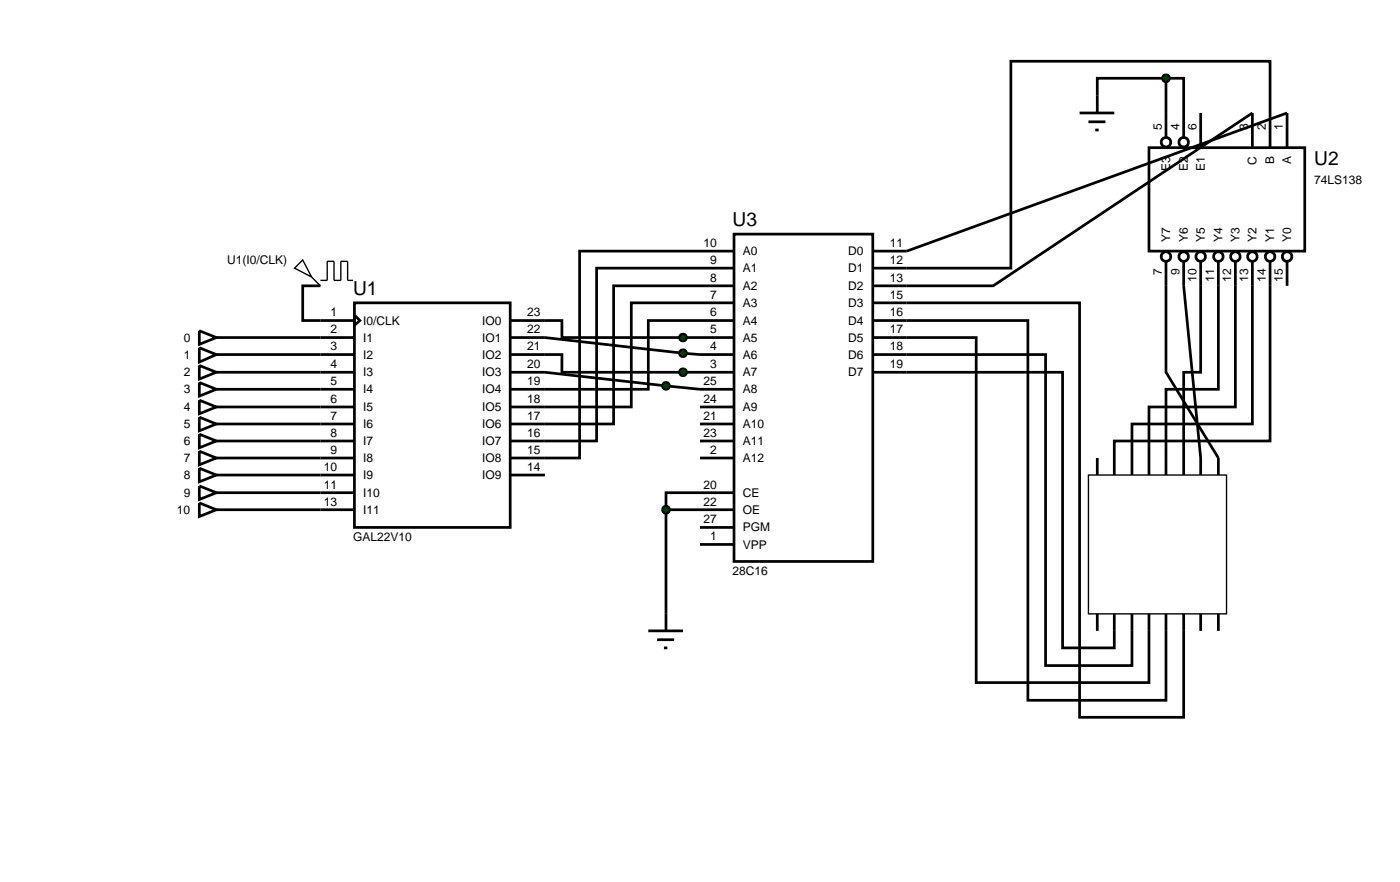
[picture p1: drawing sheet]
<svg xmlns="http://www.w3.org/2000/svg" width="206mm" height="130mm" viewBox="0 0 206 130" stroke-linecap="round" stroke-linejoin="round" font-family="sans-serif">
<g fill="none" stroke="#000" stroke-width=".4">
<path d="M171.4 11.5h-10.1v2.5M171.4 11.5h2.6v5.1M171.4 11.5v5.1M184.1 16.6l-38.1 25.4h-17.7M186.7 16.6v-7.6h-38.1v30.4h-20.3M189.2 16.6l-55.9 20.3h-5M107.9 34.4h20.4v48.1h-20.4zM107.9 36.9h-22.7v30.4h-10.2M107.9 39.4h-20.2v25.4h-12.7M34.4 49.6h17.7M34.4 54.7h17.7M34.4 52.1h17.7"/>
<path d="M34.4 57.2h17.7M34.4 59.8h17.7M47.1 42h-2.6v5.1h7.6M52.1 44.5h22.9v33h-22.9zM52.1 46.3l.8 .8-.8 .7zM75 47.1h7.6v2.5h25.3M75 52.1h7.6v2.6h25.3M75 54.7h5.1l22.8 2.5h5M75 49.6h5.1l20.3 2.3 2.5 .2h5M102.9 59.8h5M107.9 42h-17.7v20.3h-15.2M107.9 44.5h-15.1v15.3h-17.8"/>
<path d="M107.9 47.1h-12.6v10.1h-20.3M128.3 54.7h27.9v40.5h7.6v-5M128.3 52.1h25.4v45.7h12.7v-7.6M128.3 49.6h15.2v50.7h25.4v-10.1M128.3 47.1h22.8v55.8h20.3v-12.7M128.3 44.5h30.4v60.9h15.3v-15.2M171.4 42v12.7l7.7 12.6v2.5M174 42l2.5 25.3v2.5M176.5 42v12.7h-2.5v15.1M179.1 42v15.2h-7.7v12.6M181.6 42v17.8h-12.7v10M184.1 42v20.3h-17.7v7.5"/>
<path d="M186.7 42v22.8h-22.9v5M34.4 74.9h17.7M34.4 62.3h17.7M34.4 64.8h17.7M34.4 67.3h17.7M34.4 69.8h17.7M34.4 72.4h17.7M75 69.8h5.1M97.9 74.9h10M97.9 74.9v17.8M102.9 62.3h5M102.9 64.8h5"/>
<path d="M102.9 67.3h5M102.9 77.5h5M107.9 72.4h-10v2.5M161.3 67.3v2.5M95.3 92.7h5.1M96.6 94h2.5M97.6 95.2h.5M102.9 80h5M161.3 90.2v2.5M176.5 90.2v2.5M179.1 90.2v2.5"/>
</g>
<path d="M160 69.8h20.3v20.4h-20.3z" fill="none" stroke="#000" stroke-width=".2"/>
<path d="M97.5 74.6l.4-.2-.5 .5zM97.9 74.4l.4 .2 .1 .3zM98.4 74.9l-.2 .4-.3 .1zM97.4 74.9l.5 .5-.3-.1z" fill="#004000" stroke="#000" stroke-width=".4"/>
<path d="M97.4 74.9l.5-.5 .5 .5-.5 .5z" fill="#004000"/>
<g fill="none" stroke="#000" stroke-width=".4">
<path d="M158.7 16.6h5.1M160 17.9h2.5M161 19.1h.5M161.3 14v2.6M171.4 16.6v3.5M174 16.6v3.5M176.5 16.6v5.1M184.1 16.6v5.1M186.7 16.6v5.1M189.2 16.6v5.1M168.9 21.7h22.9v15.2h-22.9zM171.4 38.4v3.6"/>
<path d="M174 38.4v3.6M176.5 38.4v3.6M179.1 38.4v3.6M181.6 38.4v3.6M184.1 38.4v3.6M186.7 38.4v3.6M189.2 38.4v3.6"/>
<circle cx="171.4" cy="37.7" r=".7"/>
<circle cx="171.4" cy="20.9" r=".7"/>
<circle cx="174" cy="37.7" r=".7"/>
<circle cx="174" cy="20.9" r=".7"/>
<circle cx="176.5" cy="37.7" r=".7"/>
<circle cx="179.1" cy="37.7" r=".7"/>
<circle cx="181.6" cy="37.7" r=".7"/>
<circle cx="184.1" cy="37.7" r=".7"/>
<circle cx="186.7" cy="37.7" r=".7"/>
<circle cx="189.2" cy="37.7" r=".7"/>
</g>
<g fill="#004000" stroke="#000" stroke-width=".4">
<path d="M171 11.2l.4-.2-.5 .5zM171.4 11l.3 .1 .2 .4zM171.4 12l.5-.5-.1 .3zM170.9 11.5l.5 .5-.4-.2z"/>
<path d="M97.5 56.4l.4-.2-.5 .5zM97.9 56.2l.3 .1 .2 .4zM98.4 56.7l-.1 .3-.4 .2zM97.4 56.7l.5 .5-.4-.2z"/>
<path d="M100.1 49.2l.3-.1-.5 .5zM100.4 49.1l.3 .1 .2 .4zM100.9 49.6l-.2 .4-.3 .1zM99.9 49.6l.5 .5-.4-.2z"/>
<path d="M100.1 51.5l.3-.1-.5 .5zM100.4 51.4l.3 .1 .2 .4zM100.4 52.4l.5-.5-.2 .4zM99.9 51.9l.5 .5-.4-.2z"/>
<path d="M100.1 54.3l.3-.1-.5 .5zM100.4 54.2l.3 .1 .2 .4zM100.4 55.2l.5-.5-.2 .4zM99.9 54.7l.5 .5-.3-.1z"/>
</g>
<g fill="#004000">
<path d="M171.4 11l.5 .5-.5 .5-.5-.5z"/>
<path d="M97.4 56.7l.5-.5 .5 .5-.5 .5z"/>
<path d="M99.9 49.6l.5-.5 .5 .5-.5 .5z"/>
<path d="M100.4 51.4l.5 .5-.5 .5-.5-.5z"/>
<path d="M99.9 54.7l.5-.5 .5 .5-.5 .5z"/>
</g>
<path d="M44.5 38.2l1.3 2.5-2.5-1.3zM45.8 40.7l1.3 1.3M47.1 41.2h1v-2.8h1v2.8h1v-2.8h1v2.8h.8" fill="none" stroke="#000" stroke-width=".2"/>
<g fill="none" stroke="#000" stroke-width=".4">
<path d="M29.3 48.6l2.5 1-2.5 1zM29.3 51.1l2.5 1-2.5 1.1zM29.3 53.7l2.5 1-2.5 1zM29.3 56.2l2.5 1-2.5 1zM29.3 58.8l2.5 1-2.5 1zM31.8 49.6h2.6M31.8 52.1h2.6M31.8 54.7h2.6M31.8 57.2h2.6M31.8 59.8h2.6M29.3 61.3l2.5 1-2.5 1zM29.3 63.8l2.5 1-2.5 1z"/>
<path d="M29.3 66.3l2.5 1-2.5 1zM29.3 68.8l2.5 1-2.5 1zM29.3 71.4l2.5 1-2.5 1zM29.3 73.9l2.5 1-2.5 1zM31.8 62.3h2.6M31.8 64.8h2.6M31.8 67.3h2.6M31.8 69.8h2.6M31.8 72.4h2.6M31.8 74.9h2.6"/>
</g>
<g font-size="2.8">
<text x="193.2" y="24.3">U2</text>
<text x="107.7" y="33.3">U3</text>
<text x="51.9" y="43.4">U1</text>
</g>
<g font-size="1.8">
<text x="170.8" y="19.1" transform="rotate(-90 170.8 19.1)">5</text>
<text x="173.4" y="19.1" transform="rotate(-90 173.4 19.1)">4</text>
<text x="175.9" y="19.1" transform="rotate(-90 175.9 19.1)">6</text>
<text x="183.5" y="19.1" transform="rotate(-90 183.5 19.1)">3</text>
<text x="186.1" y="19.1" transform="rotate(-90 186.1 19.1)">2</text>
<text x="188.6" y="19.1" transform="rotate(-90 188.6 19.1)">1</text>
<text x="172" y="25.1" transform="rotate(-90 172 25.1)">E3</text>
<text x="174.6" y="25.1" transform="rotate(-90 174.6 25.1)">E2</text>
<text x="177.1" y="25.1" transform="rotate(-90 177.1 25.1)">E1</text>
<text x="184.7" y="24.2" transform="rotate(-90 184.7 24.2)">C</text>
<text x="187.3" y="24.1" transform="rotate(-90 187.3 24.1)">B</text>
<text x="189.8" y="24.1" transform="rotate(-90 189.8 24.1)">A</text>
<text x="193.2" y="27.1">74LS138</text>
<text x="172" y="35.6" transform="rotate(-90 172 35.6)">Y7</text>
<text x="174.6" y="35.6" transform="rotate(-90 174.6 35.6)">Y6</text>
<text x="177.1" y="35.6" transform="rotate(-90 177.1 35.6)">Y5</text>
<text x="179.7" y="35.6" transform="rotate(-90 179.7 35.6)">Y4</text>
<text x="182.2" y="35.6" transform="rotate(-90 182.2 35.6)">Y3</text>
<text x="184.7" y="35.6" transform="rotate(-90 184.7 35.6)">Y2</text>
<text x="187.3" y="35.6" transform="rotate(-90 187.3 35.6)">Y1</text>
<text x="189.8" y="35.6" transform="rotate(-90 189.8 35.6)">Y0</text>
<text x="33.4" y="38.8">U1(I0/CLK)</text>
<text x="103.4" y="36.3">10</text>
<text x="104.4" y="38.8">9</text>
<text x="104.4" y="41.4">8</text>
<text x="109.2" y="37.5">A0</text>
<text x="109.2" y="40">A1</text>
<text x="124.7" y="37.5">D0</text>
<text x="124.7" y="40">D1</text>
<text x="130.8" y="36.3">11</text>
<text x="130.8" y="38.8">12</text>
<text x="130.8" y="41.4">13</text>
<text x="170.8" y="40.4" transform="rotate(-90 170.8 40.4)">7</text>
<text x="173.4" y="40.4" transform="rotate(-90 173.4 40.4)">9</text>
<text x="175.9" y="41.4" transform="rotate(-90 175.9 41.4)">10</text>
<text x="178.5" y="41.4" transform="rotate(-90 178.5 41.4)">11</text>
<text x="181" y="41.4" transform="rotate(-90 181 41.4)">12</text>
<text x="183.5" y="41.4" transform="rotate(-90 183.5 41.4)">13</text>
<text x="186.1" y="41.4" transform="rotate(-90 186.1 41.4)">14</text>
<text x="188.6" y="41.4" transform="rotate(-90 188.6 41.4)">15</text>
<text x="48.6" y="46.5">1</text>
<text x="53.4" y="47.7">I0/CLK</text>
<text x="70.9" y="47.7">IO0</text>
<text x="77.5" y="46.5">23</text>
<text x="104.4" y="43.9">7</text>
<text x="104.4" y="46.5">6</text>
<text x="109.2" y="42.6">A2</text>
<text x="109.2" y="45.1">A3</text>
<text x="109.2" y="47.7">A4</text>
<text x="124.7" y="42.6">D2</text>
<text x="124.7" y="45.1">D3</text>
<text x="124.7" y="47.7">D4</text>
<text x="130.8" y="43.9">15</text>
<text x="130.8" y="46.5">16</text>
<text x="27" y="50.2">0</text>
<text x="27" y="52.7">1</text>
<text x="48.6" y="49">2</text>
<text x="48.6" y="51.5">3</text>
<text x="53.4" y="50.2">I1</text>
<text x="53.4" y="52.7">I2</text>
<text x="70.9" y="50.2">IO1</text>
<text x="70.9" y="52.7">IO2</text>
<text x="77.5" y="49">22</text>
<text x="77.5" y="51.5">21</text>
<text x="104.4" y="49">5</text>
<text x="104.4" y="51.5">4</text>
<text x="109.2" y="50.2">A5</text>
<text x="109.2" y="52.7">A6</text>
<text x="124.7" y="50.2">D5</text>
<text x="124.7" y="52.7">D6</text>
<text x="130.8" y="49">17</text>
<text x="130.8" y="51.5">18</text>
<text x="27" y="55.3">2</text>
<text x="27" y="57.8">3</text>
<text x="48.6" y="54.1">4</text>
<text x="48.6" y="56.6">5</text>
<text x="48.6" y="59.2">6</text>
<text x="53.4" y="55.3">I3</text>
<text x="53.4" y="57.8">I4</text>
<text x="70.9" y="55.3">IO3</text>
<text x="70.9" y="57.8">IO4</text>
<text x="77.5" y="54.1">20</text>
<text x="77.5" y="56.6">19</text>
<text x="77.5" y="59.2">18</text>
<text x="103.4" y="56.6">25</text>
<text x="103.4" y="59.2">24</text>
<text x="104.4" y="54.1">3</text>
<text x="109.2" y="55.3">A7</text>
<text x="109.2" y="57.8">A8</text>
<text x="124.7" y="55.3">D7</text>
<text x="130.8" y="54.1">19</text>
<text x="27" y="60.4">4</text>
<text x="27" y="62.9">5</text>
<text x="27" y="65.4">6</text>
<text x="48.6" y="61.7">7</text>
<text x="48.6" y="64.2">8</text>
<text x="53.4" y="60.4">I5</text>
<text x="53.4" y="62.9">I6</text>
<text x="53.4" y="65.4">I7</text>
<text x="70.9" y="60.4">IO5</text>
<text x="70.9" y="62.9">IO6</text>
<text x="70.9" y="65.4">IO7</text>
<text x="77.5" y="61.7">17</text>
<text x="77.5" y="64.2">16</text>
<text x="103.4" y="61.7">21</text>
<text x="103.4" y="64.2">23</text>
<text x="109.2" y="60.4">A9</text>
<text x="109.2" y="62.9">A10</text>
<text x="109.2" y="65.4">A11</text>
<text x="27" y="67.9">7</text>
<text x="27" y="70.4">8</text>
<text x="47.6" y="69.2">10</text>
<text x="47.6" y="71.8">11</text>
<text x="48.6" y="66.7">9</text>
<text x="53.4" y="67.9">I8</text>
<text x="53.4" y="70.4">I9</text>
<text x="70.9" y="67.9">IO8</text>
<text x="70.9" y="70.4">IO9</text>
<text x="77.5" y="66.7">15</text>
<text x="77.5" y="69.2">14</text>
<text x="103.4" y="71.8">20</text>
<text x="104.4" y="66.7">2</text>
<text x="109.2" y="67.9">A12</text>
<text x="26" y="75.5">10</text>
<text x="27" y="73">9</text>
<text x="47.6" y="74.3">13</text>
<text x="53.4" y="73">I10</text>
<text x="53.4" y="75.5">I11</text>
<text x="103.4" y="74.3">22</text>
<text x="103.4" y="76.9">27</text>
<text x="109.2" y="73">CE</text>
<text x="109.2" y="75.5">OE</text>
<text x="51.9" y="79.5">GAL22V10</text>
<text x="104.4" y="79.4">1</text>
<text x="109.2" y="78.1">PGM</text>
<text x="109.2" y="80.6">VPP</text>
<text x="107.7" y="84.5">28C16</text>
</g>
</svg>
